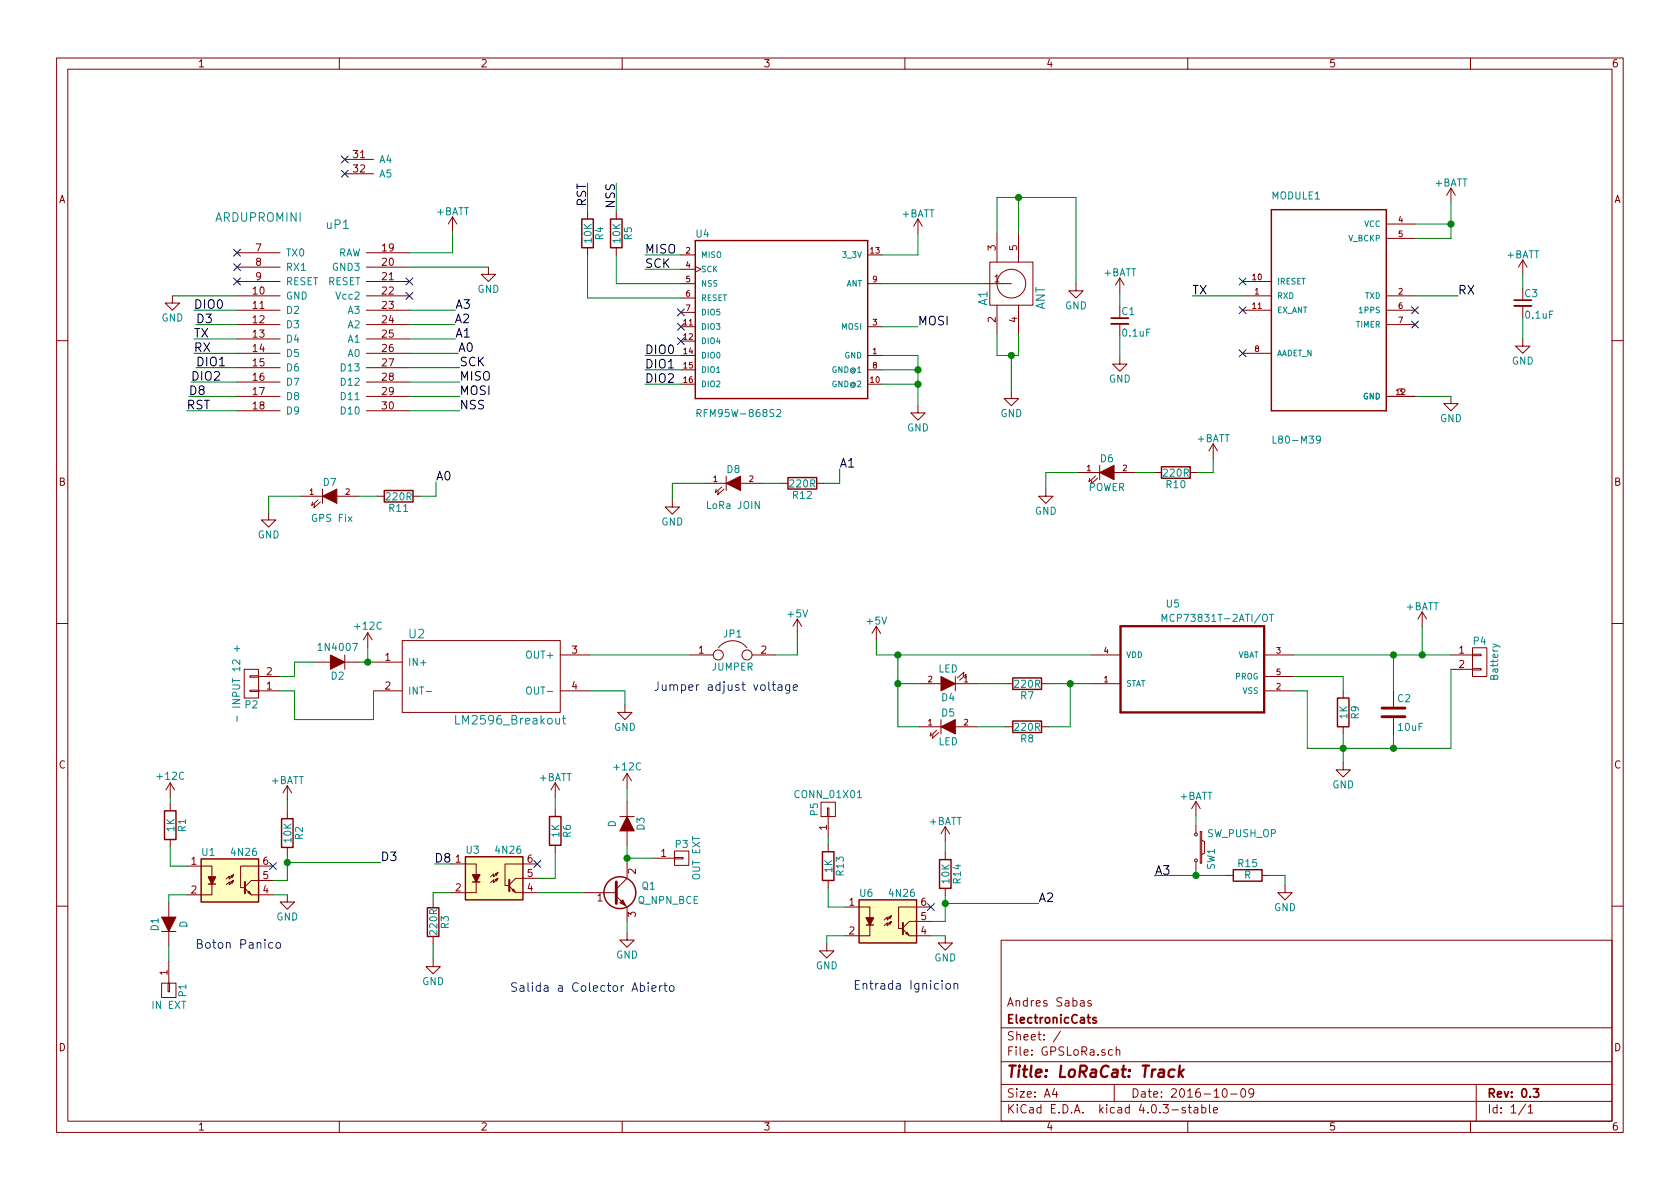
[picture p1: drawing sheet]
EESchema Schematic File Version 2
LIBS:power
LIBS:device
LIBS:transistors
LIBS:conn
LIBS:linear
LIBS:regul
LIBS:74xx
LIBS:cmos4000
LIBS:adc-dac
LIBS:memory
LIBS:xilinx
LIBS:microcontrollers
LIBS:dsp
LIBS:microchip
LIBS:analog_switches
LIBS:motorola
LIBS:texas
LIBS:intel
LIBS:audio
LIBS:interface
LIBS:digital-audio
LIBS:philips
LIBS:display
LIBS:cypress
LIBS:siliconi
LIBS:opto
LIBS:atmel
LIBS:contrib
LIBS:valves
LIBS:theinventorhouse
LIBS:MCP73831T-2ATI_OT
LIBS:GPSLoRa-cache
EELAYER 25 0
EELAYER END
$Descr A4 11693 8268
encoding utf-8
Sheet 1 1
Title "LoRaCat: Track"
Date "2016-10-09"
Rev "0.3"
Comp "ElectronicCats"
Comment1 "Andres Sabas"
Comment2 ""
Comment3 ""
Comment4 ""
$EndDescr
$Comp
L RFM95W-868S2 U4
U 1 1
P 5440 2165
F 0 "U4" H 4840 2715 50  0000 L CNN
F 1 "RFM95W-868S2" H 4840 1465 50  0000 L CNN
F 2 "TIH:XCVR_RFM95W-868S2" H 5440 2165 50  0001 L CNN
F 3 "Mod Txrx Lora +20dbm 868mhz Smd" H 5440 2165 50  0001 L CNN
F 4 "22.89 USD" H 5440 2165 50  0001 L CNN "Price"
F 5 "RFM95W-868S2" H 5440 2165 50  0001 L CNN "MP"
F 6 "Bad" H 5440 2165 50  0001 L CNN "Availability"
F 7 "RF Solutions" H 5440 2165 50  0001 L CNN "MF"
F 8 "None" H 5440 2165 50  0001 L CNN "Package"
	1    5440 2165
	1    0    0    -1  
$EndComp
$Comp
L L80-M39 MODULE1
U 1 1
P 9250 2150
F 0 "MODULE1" H 8850 2950 50  0000 L CNN
F 1 "L80-M39" H 8850 1250 50  0000 L CNN
F 2 "TIH:QUECTEL_L80-M39" H 9250 2150 50  0001 L CNN
F 3 "9.01 USD" H 9250 2150 50  0001 L CNN
F 4 "L80-M39" H 9250 2150 50  0001 L CNN "MP"
F 5 "Warning" H 9250 2150 50  0001 L CNN "Availability"
F 6 "GPS Receiver 1575.42MHz 3.3V 12-Pin" H 9250 2150 50  0001 L CNN "Description"
F 7 "None" H 9250 2150 50  0001 L CNN "Package"
F 8 "Quectel" H 9250 2150 50  0001 L CNN "MF"
	1    9250 2150
	1    0    0    -1  
$EndComp
$Comp
L ARDUPROMINI uP1
U 1 1
P 2850 650
F 0 "uP1" H 2350 -250 60  0000 C CNN
F 1 "ARDUPROMINI" H 1800 -200 60  0000 C CNN
F 2 "TIH:arduinoMiniPro2" H 2850 650 60  0001 C CNN
F 3 "" H 2850 650 60  0000 C CNN
	1    2850 650 
	1    0    0    -1  
$EndComp
$Comp
L ANT A1
U 1 1
P 7240 2315
F 0 "A1" H 7490 2715 60  0000 C CNN
F 1 "ANT" H 7490 2315 60  0000 C CNN
F 2 "TIH:GSG-SMA-EDGE" H 7240 2315 60  0001 C CNN
F 3 "" H 7240 2315 60  0000 C CNN
	1    7240 2315
	0    -1   -1   0   
$EndComp
Text Label 3200 2850 0    60   ~ 0
NSS
Text Label 3200 2750 0    60   ~ 0
MOSI
Text Label 3200 2650 0    60   ~ 0
MISO
Text Label 3200 2550 0    60   ~ 0
SCK
NoConn ~ 1650 1750
NoConn ~ 1650 1850
NoConn ~ 1650 1950
Text Label 1350 2150 0    60   ~ 0
DIO0
Text Label 1350 2350 0    60   ~ 0
TX
Text Label 1350 2450 0    60   ~ 0
RX
Text Label 1300 2850 0    60   ~ 0
RST
$Comp
L GND #PWR2
U 1 1
P 1200 2050
F 0 "#PWR2" H 1200 1800 50  0001 C CNN
F 1 "GND" H 1200 1900 50  0000 C CNN
F 2 "" H 1200 2050 50  0000 C CNN
F 3 "" H 1200 2050 50  0000 C CNN
	1    1200 2050
	1    0    0    -1  
$EndComp
$Comp
L GND #PWR9
U 1 1
P 3400 1850
F 0 "#PWR9" H 3400 1600 50  0001 C CNN
F 1 "GND" H 3400 1700 50  0000 C CNN
F 2 "" H 3400 1850 50  0000 C CNN
F 3 "" H 3400 1850 50  0000 C CNN
	1    3400 1850
	1    0    0    -1  
$EndComp
Text Label 4490 1765 0    60   ~ 0
MISO
Text Label 4490 1865 0    60   ~ 0
SCK
Text Label 4290 1265 3    60   ~ 0
NSS
Text Label 4090 1265 3    60   ~ 0
RST
Text Label 4490 2465 0    60   ~ 0
DIO0
$Comp
L GND #PWR19
U 1 1
P 6390 2815
F 0 "#PWR19" H 6390 2565 50  0001 C CNN
F 1 "GND" H 6390 2665 50  0000 C CNN
F 2 "" H 6390 2815 50  0000 C CNN
F 3 "" H 6390 2815 50  0000 C CNN
	1    6390 2815
	1    0    0    -1  
$EndComp
Text Label 6390 2265 0    60   ~ 0
MOSI
NoConn ~ 2850 1950
NoConn ~ 8650 2450
NoConn ~ 8650 2150
NoConn ~ 9850 2150
NoConn ~ 9850 2250
NoConn ~ 8650 1950
Text Label 8300 2050 0    60   ~ 0
TX
Text Label 10150 2050 0    60   ~ 0
RX
$Comp
L GND #PWR33
U 1 1
P 10100 2750
F 0 "#PWR33" H 10100 2500 50  0001 C CNN
F 1 "GND" H 10100 2600 50  0000 C CNN
F 2 "" H 10100 2750 50  0000 C CNN
F 3 "" H 10100 2750 50  0000 C CNN
	1    10100 2750
	1    0    0    -1  
$EndComp
NoConn ~ 2400 1100
NoConn ~ 2400 1200
$Comp
L GND #PWR24
U 1 1
P 7490 1965
F 0 "#PWR24" H 7490 1715 50  0001 C CNN
F 1 "GND" H 7490 1815 50  0000 C CNN
F 2 "" H 7490 1965 50  0000 C CNN
F 3 "" H 7490 1965 50  0000 C CNN
	1    7490 1965
	1    0    0    -1  
$EndComp
$Comp
L GND #PWR22
U 1 1
P 7040 2715
F 0 "#PWR22" H 7040 2465 50  0001 C CNN
F 1 "GND" H 7040 2565 50  0000 C CNN
F 2 "" H 7040 2715 50  0000 C CNN
F 3 "" H 7040 2715 50  0000 C CNN
	1    7040 2715
	1    0    0    -1  
$EndComp
NoConn ~ 4740 2165
NoConn ~ 4740 2365
NoConn ~ 4740 2265
Text Label 4490 2565 0    60   ~ 0
DIO1
Text Label 4490 2665 0    60   ~ 0
DIO2
$Comp
L C_Small C1
U 1 1
P 7795 2225
F 0 "C1" H 7805 2295 50  0000 L CNN
F 1 "0.1uF" H 7805 2145 50  0000 L CNN
F 2 "Capacitors_SMD:C_0805_HandSoldering" H 7795 2225 50  0001 C CNN
F 3 "" H 7795 2225 50  0000 C CNN
	1    7795 2225
	1    0    0    -1  
$EndComp
$Comp
L R R5
U 1 1
P 4290 1615
F 0 "R5" V 4370 1615 50  0000 C CNN
F 1 "10K" V 4290 1615 50  0000 C CNN
F 2 "Resistors_SMD:R_0805_HandSoldering" V 4220 1615 50  0001 C CNN
F 3 "" H 4290 1615 50  0000 C CNN
	1    4290 1615
	1    0    0    -1  
$EndComp
$Comp
L R R4
U 1 1
P 4090 1615
F 0 "R4" V 4170 1615 50  0000 C CNN
F 1 "10K" V 4090 1615 50  0000 C CNN
F 2 "Resistors_SMD:R_0805_HandSoldering" V 4020 1615 50  0001 C CNN
F 3 "" H 4090 1615 50  0000 C CNN
	1    4090 1615
	1    0    0    -1  
$EndComp
$Comp
L GND #PWR26
U 1 1
P 7795 2475
F 0 "#PWR26" H 7795 2225 50  0001 C CNN
F 1 "GND" H 7795 2325 50  0000 C CNN
F 2 "" H 7795 2475 50  0000 C CNN
F 3 "" H 7795 2475 50  0000 C CNN
	1    7795 2475
	1    0    0    -1  
$EndComp
$Comp
L C_Small C3
U 1 1
P 10600 2100
F 0 "C3" H 10610 2170 50  0000 L CNN
F 1 "0.1uF" H 10610 2020 50  0000 L CNN
F 2 "Capacitors_SMD:C_0805_HandSoldering" H 10600 2100 50  0001 C CNN
F 3 "" H 10600 2100 50  0000 C CNN
	1    10600 2100
	1    0    0    -1  
$EndComp
$Comp
L GND #PWR35
U 1 1
P 10600 2350
F 0 "#PWR35" H 10600 2100 50  0001 C CNN
F 1 "GND" H 10600 2200 50  0000 C CNN
F 2 "" H 10600 2350 50  0000 C CNN
F 3 "" H 10600 2350 50  0000 C CNN
	1    10600 2350
	1    0    0    -1  
$EndComp
$Comp
L CONN_01X02 P4
U 1 1
P 10300 4600
F 0 "P4" H 10300 4750 50  0000 C CNN
F 1 "Battery" V 10400 4600 50  0000 C CNN
F 2 "Pin_Headers:Pin_Header_Straight_1x02" H 10300 4600 50  0001 C CNN
F 3 "" H 10300 4600 50  0000 C CNN
	1    10300 4600
	1    0    0    -1  
$EndComp
$Comp
L MCP73831T-2ATI/OT U5
U 1 1
P 8300 4550
F 0 "U5" H 8114 4909 50  0000 L CNN
F 1 "MCP73831T-2ATI/OT" H 8077 4809 50  0000 L CNN
F 2 "TO_SOT_Packages_SMD:SOT-23-5" H 8250 4950 50  0001 L CNN
F 3 "SOT-23 Microchip" H 7400 4900 50  0001 L CNN
F 4 "MCP73831T-2ATI/OT" H 7850 4100 50  0001 L CNN "MP"
F 5 "Good" H 8900 4800 50  0001 L CNN "Availability"
F 6 "MCP73831 Series Li-Ion/Li-Pol 15 mA - 500 mA 4.2 V Charge Controller - SOT-23-5" H 8700 4100 50  0001 L CNN "Description"
F 7 "Microchip" H 7450 4100 50  0001 L CNN "MF"
F 8 "0.48 USD" H 7700 4800 50  0001 L CNN "Price"
	1    8300 4550
	1    0    0    -1  
$EndComp
$Comp
L C C2
U 1 1
P 9700 4950
F 0 "C2" H 9725 5050 50  0000 L CNN
F 1 "10uF" H 9725 4850 50  0000 L CNN
F 2 "Capacitors_SMD:C_0805_HandSoldering" H 9738 4800 50  0001 C CNN
F 3 "" H 9700 4950 50  0000 C CNN
	1    9700 4950
	1    0    0    -1  
$EndComp
$Comp
L R R9
U 1 1
P 9350 4950
F 0 "R9" V 9430 4950 50  0000 C CNN
F 1 "1K" V 9350 4950 50  0000 C CNN
F 2 "Resistors_SMD:R_0805_HandSoldering" V 9280 4950 50  0001 C CNN
F 3 "" H 9350 4950 50  0000 C CNN
	1    9350 4950
	1    0    0    -1  
$EndComp
$Comp
L GND #PWR30
U 1 1
P 9350 5300
F 0 "#PWR30" H 9350 5050 50  0001 C CNN
F 1 "GND" H 9350 5150 50  0000 C CNN
F 2 "" H 9350 5300 50  0000 C CNN
F 3 "" H 9350 5300 50  0000 C CNN
	1    9350 5300
	1    0    0    -1  
$EndComp
$Comp
L +BATT #PWR31
U 1 1
P 9900 4350
F 0 "#PWR31" H 9900 4200 50  0001 C CNN
F 1 "+BATT" H 9900 4490 50  0000 C CNN
F 2 "" H 9900 4350 50  0000 C CNN
F 3 "" H 9900 4350 50  0000 C CNN
	1    9900 4350
	1    0    0    -1  
$EndComp
$Comp
L R R7
U 1 1
P 7150 4750
F 0 "R7" V 7230 4750 50  0000 C CNN
F 1 "220R" V 7150 4750 50  0000 C CNN
F 2 "Resistors_SMD:R_0805_HandSoldering" V 7080 4750 50  0001 C CNN
F 3 "" H 7150 4750 50  0000 C CNN
	1    7150 4750
	0    1    1    0   
$EndComp
$Comp
L R R8
U 1 1
P 7150 5050
F 0 "R8" V 7230 5050 50  0000 C CNN
F 1 "220R" V 7150 5050 50  0000 C CNN
F 2 "Resistors_SMD:R_0805_HandSoldering" V 7080 5050 50  0001 C CNN
F 3 "" H 7150 5050 50  0000 C CNN
	1    7150 5050
	0    1    1    0   
$EndComp
$Comp
L LED D4
U 1 1
P 6600 4750
F 0 "D4" H 6600 4850 50  0000 C CNN
F 1 "LED" H 6600 4650 50  0000 C CNN
F 2 "LEDs:LED_0805" H 6600 4750 50  0001 C CNN
F 3 "" H 6600 4750 50  0000 C CNN
	1    6600 4750
	-1   0    0    1   
$EndComp
$Comp
L LED D5
U 1 1
P 6600 5050
F 0 "D5" H 6600 5150 50  0000 C CNN
F 1 "LED" H 6600 4950 50  0000 C CNN
F 2 "LEDs:LED_0805" H 6600 5050 50  0001 C CNN
F 3 "" H 6600 5050 50  0000 C CNN
	1    6600 5050
	1    0    0    -1  
$EndComp
$Comp
L CONN_01X02 P2
U 1 1
P 1750 4750
F 0 "P2" H 1750 4900 50  0000 C CNN
F 1 "- INPUT 12 +" V 1850 4750 50  0000 C CNN
F 2 "Pin_Headers:Pin_Header_Straight_1x02" H 1750 4750 50  0001 C CNN
F 3 "" H 1750 4750 50  0000 C CNN
	1    1750 4750
	-1   0    0    1   
$EndComp
$Comp
L GND #PWR11
U 1 1
P 4350 4900
F 0 "#PWR11" H 4350 4650 50  0001 C CNN
F 1 "GND" H 4350 4750 50  0000 C CNN
F 2 "" H 4350 4900 50  0000 C CNN
F 3 "" H 4350 4900 50  0000 C CNN
	1    4350 4900
	1    0    0    -1  
$EndComp
$Comp
L +5V #PWR15
U 1 1
P 5550 4400
F 0 "#PWR15" H 5550 4250 50  0001 C CNN
F 1 "+5V" H 5550 4540 50  0000 C CNN
F 2 "" H 5550 4400 50  0000 C CNN
F 3 "" H 5550 4400 50  0000 C CNN
	1    5550 4400
	1    0    0    -1  
$EndComp
$Comp
L +5V #PWR17
U 1 1
P 6100 4450
F 0 "#PWR17" H 6100 4300 50  0001 C CNN
F 1 "+5V" H 6100 4590 50  0000 C CNN
F 2 "" H 6100 4450 50  0000 C CNN
F 3 "" H 6100 4450 50  0000 C CNN
	1    6100 4450
	1    0    0    -1  
$EndComp
$Comp
L JUMPER JP1
U 1 1
P 5100 4550
F 0 "JP1" H 5100 4700 50  0000 C CNN
F 1 "JUMPER" H 5100 4470 50  0000 C CNN
F 2 "Pin_Headers:Pin_Header_Straight_1x02" H 5100 4550 50  0001 C CNN
F 3 "" H 5100 4550 50  0000 C CNN
	1    5100 4550
	1    0    0    -1  
$EndComp
Text Notes 4550 4800 0    60   ~ 0
Jumper adjust voltage
$Comp
L +BATT #PWR8
U 1 1
P 3150 1600
F 0 "#PWR8" H 3150 1450 50  0001 C CNN
F 1 "+BATT" H 3150 1740 50  0000 C CNN
F 2 "" H 3150 1600 50  0000 C CNN
F 3 "" H 3150 1600 50  0000 C CNN
	1    3150 1600
	1    0    0    -1  
$EndComp
$Comp
L D D2
U 1 1
P 2350 4600
F 0 "D2" H 2350 4700 50  0000 C CNN
F 1 "1N4007" H 2350 4500 50  0000 C CNN
F 2 "Diodes_ThroughHole:Diode_DO-35_SOD27_Horizontal_RM10" H 2350 4600 50  0001 C CNN
F 3 "" H 2350 4600 50  0000 C CNN
	1    2350 4600
	-1   0    0    1   
$EndComp
$Comp
L +BATT #PWR18
U 1 1
P 6390 1615
F 0 "#PWR18" H 6390 1465 50  0001 C CNN
F 1 "+BATT" H 6390 1755 50  0000 C CNN
F 2 "" H 6390 1615 50  0000 C CNN
F 3 "" H 6390 1615 50  0000 C CNN
	1    6390 1615
	1    0    0    -1  
$EndComp
$Comp
L +BATT #PWR32
U 1 1
P 10100 1400
F 0 "#PWR32" H 10100 1250 50  0001 C CNN
F 1 "+BATT" H 10100 1540 50  0000 C CNN
F 2 "" H 10100 1400 50  0000 C CNN
F 3 "" H 10100 1400 50  0000 C CNN
	1    10100 1400
	1    0    0    -1  
$EndComp
Text Label 1315 2750 0    60   ~ 0
D8
Text Label 1330 2650 0    60   ~ 0
DIO2
Text Label 1365 2550 0    60   ~ 0
DIO1
Text Label 1365 2250 0    60   ~ 0
D3
$Comp
L 4N26 U3
U 1 1
P 3440 6105
F 0 "U3" H 3240 6305 50  0000 L CNN
F 1 "4N26" H 3440 6305 50  0000 L CNN
F 2 "Housings_DIP:DIP-6_W7.62mm_LongPads" H 3240 5905 50  0001 L CIN
F 3 "" H 3440 6105 50  0000 L CNN
	1    3440 6105
	1    0    0    -1  
$EndComp
NoConn ~ 3740 6005
$Comp
L R R3
U 1 1
P 3015 6410
F 0 "R3" V 3095 6410 50  0000 C CNN
F 1 "220R" V 3015 6410 50  0000 C CNN
F 2 "Resistors_SMD:R_0805_HandSoldering" V 2945 6410 50  0001 C CNN
F 3 "" H 3015 6410 50  0000 C CNN
	1    3015 6410
	1    0    0    -1  
$EndComp
Text Label 3025 6005 0    60   ~ 0
D8
$Comp
L GND #PWR7
U 1 1
P 3015 6670
F 0 "#PWR7" H 3015 6420 50  0001 C CNN
F 1 "GND" H 3015 6520 50  0000 C CNN
F 2 "" H 3015 6670 50  0000 C CNN
F 3 "" H 3015 6670 50  0000 C CNN
	1    3015 6670
	1    0    0    -1  
$EndComp
$Comp
L Q_NPN_BCE Q1
U 1 1
P 4265 6205
F 0 "Q1" H 4565 6255 50  0000 R CNN
F 1 "Q_NPN_BCE" H 4865 6155 50  0000 R CNN
F 2 "TO_SOT_Packages_THT:TO-92_Inline_Narrow_Oval" H 4465 6305 50  0001 C CNN
F 3 "" H 4265 6205 50  0000 C CNN
	1    4265 6205
	1    0    0    -1  
$EndComp
$Comp
L GND #PWR13
U 1 1
P 4365 6485
F 0 "#PWR13" H 4365 6235 50  0001 C CNN
F 1 "GND" H 4365 6335 50  0000 C CNN
F 2 "" H 4365 6485 50  0000 C CNN
F 3 "" H 4365 6485 50  0000 C CNN
	1    4365 6485
	1    0    0    -1  
$EndComp
$Comp
L CONN_01X01 P3
U 1 1
P 4745 5965
F 0 "P3" H 4745 6065 50  0000 C CNN
F 1 "OUT EXT" V 4845 5965 50  0000 C CNN
F 2 "Pin_Headers:Pin_Header_Straight_1x01" H 4745 5965 50  0001 C CNN
F 3 "" H 4745 5965 50  0000 C CNN
	1    4745 5965
	1    0    0    -1  
$EndComp
$Comp
L 4N26 U1
U 1 1
P 1600 6120
F 0 "U1" H 1400 6320 50  0000 L CNN
F 1 "4N26" H 1600 6320 50  0000 L CNN
F 2 "Housings_DIP:DIP-6_W7.62mm_LongPads" H 1400 5920 50  0001 L CIN
F 3 "" H 1600 6120 50  0000 L CNN
	1    1600 6120
	1    0    0    -1  
$EndComp
NoConn ~ 1900 6020
$Comp
L D D1
U 1 1
P 1175 6425
F 0 "D1" H 1175 6525 50  0000 C CNN
F 1 "D" H 1175 6325 50  0000 C CNN
F 2 "Diodes_ThroughHole:Diode_DO-35_SOD27_Horizontal_RM10" H 1175 6425 50  0001 C CNN
F 3 "" H 1175 6425 50  0000 C CNN
	1    1175 6425
	0    -1   -1   0   
$EndComp
$Comp
L +BATT #PWR4
U 1 1
P 2000 5560
F 0 "#PWR4" H 2000 5410 50  0001 C CNN
F 1 "+BATT" H 2000 5700 50  0000 C CNN
F 2 "" H 2000 5560 50  0000 C CNN
F 3 "" H 2000 5560 50  0000 C CNN
	1    2000 5560
	1    0    0    -1  
$EndComp
$Comp
L R R6
U 1 1
P 3865 5775
F 0 "R6" V 3945 5775 50  0000 C CNN
F 1 "1K" V 3865 5775 50  0000 C CNN
F 2 "Resistors_SMD:R_0805_HandSoldering" V 3795 5775 50  0001 C CNN
F 3 "" H 3865 5775 50  0000 C CNN
	1    3865 5775
	1    0    0    -1  
$EndComp
$Comp
L +BATT #PWR10
U 1 1
P 3865 5540
F 0 "#PWR10" H 3865 5390 50  0001 C CNN
F 1 "+BATT" H 3865 5680 50  0000 C CNN
F 2 "" H 3865 5540 50  0000 C CNN
F 3 "" H 3865 5540 50  0000 C CNN
	1    3865 5540
	1    0    0    -1  
$EndComp
$Comp
L D D3
U 1 1
P 4365 5725
F 0 "D3" H 4365 5825 50  0000 C CNN
F 1 "D" H 4365 5625 50  0000 C CNN
F 2 "Diodes_ThroughHole:Diode_DO-35_SOD27_Horizontal_RM10" H 4365 5725 50  0001 C CNN
F 3 "" H 4365 5725 50  0000 C CNN
	1    4365 5725
	0    1    1    0   
$EndComp
$Comp
L +12C #PWR12
U 1 1
P 4365 5475
F 0 "#PWR12" H 4365 5325 50  0001 C CNN
F 1 "+12C" H 4365 5625 50  0000 C CNN
F 2 "" H 4365 5475 50  0000 C CNN
F 3 "" H 4365 5475 50  0000 C CNN
	1    4365 5475
	1    0    0    -1  
$EndComp
$Comp
L +12C #PWR1
U 1 1
P 1185 5540
F 0 "#PWR1" H 1185 5390 50  0001 C CNN
F 1 "+12C" H 1185 5690 50  0000 C CNN
F 2 "" H 1185 5540 50  0000 C CNN
F 3 "" H 1185 5540 50  0000 C CNN
	1    1185 5540
	1    0    0    -1  
$EndComp
$Comp
L R R2
U 1 1
P 2000 5790
F 0 "R2" V 2080 5790 50  0000 C CNN
F 1 "10K" V 2000 5790 50  0000 C CNN
F 2 "Resistors_SMD:R_0805_HandSoldering" V 1930 5790 50  0001 C CNN
F 3 "" H 2000 5790 50  0000 C CNN
	1    2000 5790
	1    0    0    -1  
$EndComp
$Comp
L GND #PWR5
U 1 1
P 2000 6220
F 0 "#PWR5" H 2000 5970 50  0001 C CNN
F 1 "GND" H 2000 6070 50  0000 C CNN
F 2 "" H 2000 6220 50  0000 C CNN
F 3 "" H 2000 6220 50  0000 C CNN
	1    2000 6220
	1    0    0    -1  
$EndComp
Text Notes 1360 6595 0    60   ~ 0
Boton Panico
Text Notes 3550 6895 0    60   ~ 0
Salida a Colector Abierto
$Comp
L LM2596_Breakout U2
U 1 1
P 3400 4700
F 0 "U2" H 2900 5000 60  0000 C CNN
F 1 "LM2596_Breakout" H 3550 4400 60  0000 C CNN
F 2 "TIH:LM2596DC-DC" H 3400 4700 60  0001 C CNN
F 3 "" H 3400 4700 60  0000 C CNN
	1    3400 4700
	1    0    0    -1  
$EndComp
$Comp
L +12C #PWR6
U 1 1
P 2560 4495
F 0 "#PWR6" H 2560 4345 50  0001 C CNN
F 1 "+12C" H 2560 4645 50  0000 C CNN
F 2 "" H 2560 4495 50  0000 C CNN
F 3 "" H 2560 4495 50  0000 C CNN
	1    2560 4495
	1    0    0    -1  
$EndComp
Text Label 2650 5995 0    60   ~ 0
D3
$Comp
L CONN_01X01 P1
U 1 1
P 1175 6885
F 0 "P1" H 1175 6985 50  0000 C CNN
F 1 "IN EXT" V 1275 6885 50  0000 C CNN
F 2 "Pin_Headers:Pin_Header_Straight_1x01" H 1175 6885 50  0001 C CNN
F 3 "" H 1175 6885 50  0000 C CNN
	1    1175 6885
	0    1    1    0   
$EndComp
Text Label 3190 2450 0    60   ~ 0
A0
NoConn ~ 2850 2050
$Comp
L R R1
U 1 1
P 1185 5735
F 0 "R1" V 1265 5735 50  0000 C CNN
F 1 "1K" V 1185 5735 50  0000 C CNN
F 2 "Resistors_SMD:R_0805_HandSoldering" V 1115 5735 50  0001 C CNN
F 3 "" H 1185 5735 50  0000 C CNN
	1    1185 5735
	1    0    0    -1  
$EndComp
$Comp
L +BATT #PWR25
U 1 1
P 7795 2025
F 0 "#PWR25" H 7795 1875 50  0001 C CNN
F 1 "+BATT" H 7795 2165 50  0000 C CNN
F 2 "" H 7795 2025 50  0000 C CNN
F 3 "" H 7795 2025 50  0000 C CNN
	1    7795 2025
	1    0    0    -1  
$EndComp
$Comp
L +BATT #PWR34
U 1 1
P 10600 1900
F 0 "#PWR34" H 10600 1750 50  0001 C CNN
F 1 "+BATT" H 10600 2040 50  0000 C CNN
F 2 "" H 10600 1900 50  0000 C CNN
F 3 "" H 10600 1900 50  0000 C CNN
	1    10600 1900
	1    0    0    -1  
$EndComp
$Comp
L LED D6
U 1 1
P 7705 3280
F 0 "D6" H 7705 3380 50  0000 C CNN
F 1 "POWER" H 7705 3180 50  0000 C CNN
F 2 "LEDs:LED_0805" H 7705 3280 50  0001 C CNN
F 3 "" H 7705 3280 50  0000 C CNN
	1    7705 3280
	1    0    0    -1  
$EndComp
$Comp
L R R10
U 1 1
P 8185 3280
F 0 "R10" V 8265 3280 50  0000 C CNN
F 1 "220R" V 8185 3280 50  0000 C CNN
F 2 "Resistors_SMD:R_0805_HandSoldering" V 8115 3280 50  0001 C CNN
F 3 "" H 8185 3280 50  0000 C CNN
	1    8185 3280
	0    1    1    0   
$EndComp
$Comp
L GND #PWR23
U 1 1
P 7280 3395
F 0 "#PWR23" H 7280 3145 50  0001 C CNN
F 1 "GND" H 7280 3245 50  0000 C CNN
F 2 "" H 7280 3395 50  0000 C CNN
F 3 "" H 7280 3395 50  0000 C CNN
	1    7280 3395
	1    0    0    -1  
$EndComp
$Comp
L +BATT #PWR28
U 1 1
P 8445 3180
F 0 "#PWR28" H 8445 3030 50  0001 C CNN
F 1 "+BATT" H 8445 3320 50  0000 C CNN
F 2 "" H 8445 3180 50  0000 C CNN
F 3 "" H 8445 3180 50  0000 C CNN
	1    8445 3180
	1    0    0    -1  
$EndComp
$Comp
L LED D7
U 1 1
P 2295 3445
F 0 "D7" H 2295 3545 50  0000 C CNN
F 1 "GPS Fix" H 2310 3295 50  0000 C CNN
F 2 "LEDs:LED_0805" H 2295 3445 50  0001 C CNN
F 3 "" H 2295 3445 50  0000 C CNN
	1    2295 3445
	1    0    0    -1  
$EndComp
$Comp
L R R11
U 1 1
P 2775 3445
F 0 "R11" V 2855 3445 50  0000 C CNN
F 1 "220R" V 2775 3445 50  0000 C CNN
F 2 "Resistors_SMD:R_0805_HandSoldering" V 2705 3445 50  0001 C CNN
F 3 "" H 2775 3445 50  0000 C CNN
	1    2775 3445
	0    1    1    0   
$EndComp
$Comp
L GND #PWR3
U 1 1
P 1870 3560
F 0 "#PWR3" H 1870 3310 50  0001 C CNN
F 1 "GND" H 1870 3410 50  0000 C CNN
F 2 "" H 1870 3560 50  0000 C CNN
F 3 "" H 1870 3560 50  0000 C CNN
	1    1870 3560
	1    0    0    -1  
$EndComp
$Comp
L LED D8
U 1 1
P 5105 3355
F 0 "D8" H 5105 3455 50  0000 C CNN
F 1 "LoRa JOIN" H 5105 3205 50  0000 C CNN
F 2 "LEDs:LED_0805" H 5105 3355 50  0001 C CNN
F 3 "" H 5105 3355 50  0000 C CNN
	1    5105 3355
	1    0    0    -1  
$EndComp
$Comp
L R R12
U 1 1
P 5585 3355
F 0 "R12" V 5665 3355 50  0000 C CNN
F 1 "220R" V 5585 3355 50  0000 C CNN
F 2 "Resistors_SMD:R_0805_HandSoldering" V 5515 3355 50  0001 C CNN
F 3 "" H 5585 3355 50  0000 C CNN
	1    5585 3355
	0    1    1    0   
$EndComp
$Comp
L GND #PWR14
U 1 1
P 4680 3470
F 0 "#PWR14" H 4680 3220 50  0001 C CNN
F 1 "GND" H 4680 3320 50  0000 C CNN
F 2 "" H 4680 3470 50  0000 C CNN
F 3 "" H 4680 3470 50  0000 C CNN
	1    4680 3470
	1    0    0    -1  
$EndComp
Text Label 3035 3345 0    60   ~ 0
A0
Text Label 5845 3255 0    60   ~ 0
A1
$Comp
L 4N26 U6
U 1 1
P 6180 6405
F 0 "U6" H 5980 6605 50  0000 L CNN
F 1 "4N26" H 6180 6605 50  0000 L CNN
F 2 "Housings_DIP:DIP-6_W7.62mm_LongPads" H 5980 6205 50  0001 L CIN
F 3 "" H 6180 6405 50  0000 L CNN
	1    6180 6405
	1    0    0    -1  
$EndComp
NoConn ~ 6480 6305
$Comp
L +BATT #PWR20
U 1 1
P 6580 5845
F 0 "#PWR20" H 6580 5695 50  0001 C CNN
F 1 "+BATT" H 6580 5985 50  0000 C CNN
F 2 "" H 6580 5845 50  0000 C CNN
F 3 "" H 6580 5845 50  0000 C CNN
	1    6580 5845
	1    0    0    -1  
$EndComp
$Comp
L R R14
U 1 1
P 6580 6075
F 0 "R14" V 6660 6075 50  0000 C CNN
F 1 "10K" V 6580 6075 50  0000 C CNN
F 2 "Resistors_SMD:R_0805_HandSoldering" V 6510 6075 50  0001 C CNN
F 3 "" H 6580 6075 50  0000 C CNN
	1    6580 6075
	1    0    0    -1  
$EndComp
$Comp
L GND #PWR21
U 1 1
P 6580 6505
F 0 "#PWR21" H 6580 6255 50  0001 C CNN
F 1 "GND" H 6580 6355 50  0000 C CNN
F 2 "" H 6580 6505 50  0000 C CNN
F 3 "" H 6580 6505 50  0000 C CNN
	1    6580 6505
	1    0    0    -1  
$EndComp
Text Notes 5940 6880 0    60   ~ 0
Entrada Ignicion
Text Label 7230 6280 0    60   ~ 0
A2
$Comp
L R R13
U 1 1
P 5765 6020
F 0 "R13" V 5845 6020 50  0000 C CNN
F 1 "1K" V 5765 6020 50  0000 C CNN
F 2 "Resistors_SMD:R_0805_HandSoldering" V 5695 6020 50  0001 C CNN
F 3 "" H 5765 6020 50  0000 C CNN
	1    5765 6020
	1    0    0    -1  
$EndComp
$Comp
L GND #PWR16
U 1 1
P 5755 6560
F 0 "#PWR16" H 5755 6310 50  0001 C CNN
F 1 "GND" H 5755 6410 50  0000 C CNN
F 2 "" H 5755 6560 50  0000 C CNN
F 3 "" H 5755 6560 50  0000 C CNN
	1    5755 6560
	1    0    0    -1  
$EndComp
$Comp
L CONN_01X01 P5
U 1 1
P 5765 5625
F 0 "P5" H 5765 5725 50  0000 C CNN
F 1 "CONN_01X01" V 5865 5625 50  0000 C CNN
F 2 "" H 5765 5625 50  0000 C CNN
F 3 "" H 5765 5625 50  0000 C CNN
	1    5765 5625
	0    -1   -1   0   
$EndComp
Wire Wire Line
	2850 1750 3150 1750
Wire Wire Line
	2850 1850 3400 1850
Wire Wire Line
	4740 1765 4490 1765
Wire Wire Line
	4740 1865 4490 1865
Wire Wire Line
	4290 1965 4740 1965
Wire Wire Line
	4090 2065 4740 2065
Wire Wire Line
	4740 2465 4490 2465
Wire Wire Line
	2850 2850 3200 2850
Wire Wire Line
	2850 2750 3200 2750
Wire Wire Line
	2850 2650 3200 2650
Wire Wire Line
	2850 2550 3200 2550
Wire Wire Line
	1650 2450 1350 2450
Wire Wire Line
	1650 2350 1350 2350
Wire Wire Line
	1650 2850 1300 2850
Wire Wire Line
	1650 2150 1350 2150
Wire Wire Line
	1650 2050 1200 2050
Wire Wire Line
	6140 2265 6390 2265
Wire Wire Line
	6140 1965 6840 1965
Wire Wire Line
	6140 1765 6390 1765
Wire Wire Line
	6140 2465 6390 2465
Wire Wire Line
	6390 2465 6390 2815
Wire Wire Line
	6390 2665 6140 2665
Wire Wire Line
	6140 2565 6390 2565
Connection ~ 6390 2565
Connection ~ 6390 2665
Wire Wire Line
	6390 1765 6390 1615
Wire Wire Line
	9850 2050 10150 2050
Wire Wire Line
	8650 2050 8300 2050
Wire Wire Line
	9850 2750 10100 2750
Wire Wire Line
	9850 1550 10100 1550
Wire Wire Line
	10100 1650 9850 1650
Wire Wire Line
	10100 1400 10100 1650
Connection ~ 10100 1550
Wire Wire Line
	6940 1615 6940 1365
Wire Wire Line
	6940 1365 7490 1365
Wire Wire Line
	7490 1365 7490 1965
Wire Wire Line
	7090 1365 7090 1615
Connection ~ 7090 1365
Wire Wire Line
	6940 2315 6940 2465
Wire Wire Line
	6940 2465 7090 2465
Wire Wire Line
	7090 2465 7090 2315
Wire Wire Line
	7040 2465 7040 2715
Connection ~ 7040 2465
Wire Wire Line
	4740 2565 4490 2565
Wire Wire Line
	4740 2665 4490 2665
Wire Wire Line
	4290 1765 4290 1965
Wire Wire Line
	4090 1765 4090 2065
Wire Wire Line
	4290 1465 4290 1265
Wire Wire Line
	4090 1465 4090 1265
Wire Wire Line
	7795 2025 7795 2125
Wire Wire Line
	7795 2325 7795 2475
Wire Wire Line
	10600 1900 10600 2000
Wire Wire Line
	10600 2200 10600 2350
Wire Wire Line
	9000 4550 10100 4550
Wire Wire Line
	9000 4800 9100 4800
Wire Wire Line
	9100 4800 9100 5200
Wire Wire Line
	9100 5200 10100 5200
Wire Wire Line
	9350 5100 9350 5300
Wire Wire Line
	9350 4800 9350 4700
Wire Wire Line
	9350 4700 9000 4700
Connection ~ 9350 5200
Wire Wire Line
	9700 5200 9700 5100
Wire Wire Line
	9700 4800 9700 4550
Connection ~ 9700 4550
Wire Wire Line
	9900 4550 9900 4350
Connection ~ 9900 4550
Wire Wire Line
	10100 5200 10100 4650
Connection ~ 9700 5200
Wire Wire Line
	6100 4550 7600 4550
Wire Wire Line
	7300 4750 7600 4750
Wire Wire Line
	7300 5050 7450 5050
Wire Wire Line
	7450 5050 7450 4750
Connection ~ 7450 4750
Wire Wire Line
	7000 4750 6800 4750
Wire Wire Line
	7000 5050 6800 5050
Wire Wire Line
	6250 5050 6400 5050
Wire Wire Line
	6250 4550 6250 5050
Wire Wire Line
	6250 4750 6400 4750
Connection ~ 6250 4750
Wire Wire Line
	6100 4550 6100 4450
Connection ~ 6250 4550
Wire Wire Line
	4100 4550 4800 4550
Wire Wire Line
	4100 4800 4350 4800
Wire Wire Line
	4350 4800 4350 4900
Wire Wire Line
	2050 5000 2600 5000
Wire Wire Line
	2600 5000 2600 4800
Wire Wire Line
	2050 4600 2050 4700
Wire Wire Line
	2050 4700 1950 4700
Wire Wire Line
	1950 4800 2050 4800
Wire Wire Line
	2050 4800 2050 5000
Wire Wire Line
	5550 4400 5550 4550
Wire Wire Line
	5550 4550 5400 4550
Wire Wire Line
	3150 1750 3150 1600
Wire Wire Line
	2200 4600 2050 4600
Wire Wire Line
	1650 2750 1315 2750
Wire Wire Line
	1650 2650 1330 2650
Wire Wire Line
	1650 2550 1365 2550
Wire Wire Line
	1650 2250 1365 2250
Wire Wire Line
	3740 6105 3865 6105
Wire Wire Line
	3740 6205 4065 6205
Wire Wire Line
	3140 6005 3025 6005
Wire Wire Line
	3140 6205 3015 6205
Wire Wire Line
	3015 6205 3015 6260
Wire Wire Line
	3015 6560 3015 6670
Wire Wire Line
	1900 6120 2000 6120
Wire Wire Line
	1900 6220 2000 6220
Wire Wire Line
	1300 6020 1185 6020
Wire Wire Line
	1300 6220 1175 6220
Wire Wire Line
	1175 6220 1175 6275
Wire Wire Line
	1175 6575 1175 6685
Wire Wire Line
	2000 5995 2650 5995
Wire Wire Line
	2560 4495 2560 4600
Wire Wire Line
	2500 4600 2600 4600
Connection ~ 2560 4600
Wire Wire Line
	1185 6020 1185 5885
Wire Wire Line
	2000 6120 2000 5940
Connection ~ 2000 5995
Wire Wire Line
	2000 5560 2000 5640
Wire Wire Line
	4365 6405 4365 6485
Wire Wire Line
	3865 6105 3865 5925
Wire Wire Line
	3865 5625 3865 5540
Wire Wire Line
	4365 6005 4365 5875
Wire Wire Line
	4365 5575 4365 5475
Wire Wire Line
	4365 5965 4545 5965
Connection ~ 4365 5965
Wire Wire Line
	2850 2450 3190 2450
Wire Wire Line
	1185 5585 1185 5540
Wire Wire Line
	8035 3280 7905 3280
Wire Wire Line
	7280 3395 7280 3280
Wire Wire Line
	7280 3280 7505 3280
Wire Wire Line
	8445 3180 8445 3280
Wire Wire Line
	8445 3280 8335 3280
Wire Wire Line
	2625 3445 2495 3445
Wire Wire Line
	1870 3560 1870 3445
Wire Wire Line
	1870 3445 2095 3445
Wire Wire Line
	3035 3345 3035 3445
Wire Wire Line
	3035 3445 2925 3445
Wire Wire Line
	5435 3355 5305 3355
Wire Wire Line
	4680 3470 4680 3355
Wire Wire Line
	4680 3355 4905 3355
Wire Wire Line
	5845 3255 5845 3355
Wire Wire Line
	5845 3355 5735 3355
Wire Wire Line
	6480 6405 6580 6405
Wire Wire Line
	6480 6505 6580 6505
Wire Wire Line
	5880 6305 5765 6305
Wire Wire Line
	5880 6505 5755 6505
Wire Wire Line
	5755 6505 5755 6560
Wire Wire Line
	6580 6280 7230 6280
Wire Wire Line
	5765 6305 5765 6170
Wire Wire Line
	6580 6405 6580 6225
Connection ~ 6580 6280
Wire Wire Line
	6580 5845 6580 5925
Wire Wire Line
	5765 5870 5765 5825
Wire Wire Line
	2850 2350 3170 2350
Text Label 3170 2350 0    60   ~ 0
A1
Wire Wire Line
	2850 2250 3165 2250
Text Label 3165 2250 0    60   ~ 0
A2
$Comp
L R R15
U 1 1
P 8685 6085
F 0 "R15" V 8765 6085 50  0000 C CNN
F 1 "R" V 8685 6085 50  0000 C CNN
F 2 "" V 8615 6085 50  0000 C CNN
F 3 "" H 8685 6085 50  0000 C CNN
	1    8685 6085
	0    -1   -1   0   
$EndComp
$Comp
L GND #PWR29
U 1 1
P 8945 6155
F 0 "#PWR29" H 8945 5905 50  0001 C CNN
F 1 "GND" H 8945 6005 50  0000 C CNN
F 2 "" H 8945 6155 50  0000 C CNN
F 3 "" H 8945 6155 50  0000 C CNN
	1    8945 6155
	1    0    0    -1  
$EndComp
$Comp
L +BATT #PWR27
U 1 1
P 8325 5670
F 0 "#PWR27" H 8325 5520 50  0001 C CNN
F 1 "+BATT" H 8325 5810 50  0000 C CNN
F 2 "" H 8325 5670 50  0000 C CNN
F 3 "" H 8325 5670 50  0000 C CNN
	1    8325 5670
	1    0    0    -1  
$EndComp
$Comp
L SW_PUSH_SMALL_H SW1
U 1 1
P 8325 5890
F 0 "SW1" H 8405 6000 50  0000 C CNN
F 1 "SW_PUSH_OP" V 8225 6210 50  0000 C CNN
F 2 "" H 8325 6090 50  0000 C CNN
F 3 "" H 8325 6090 50  0000 C CNN
	1    8325 5890
	0    1    1    0   
$EndComp
Wire Wire Line
	8325 6040 8325 6085
Wire Wire Line
	8040 6085 8535 6085
Wire Wire Line
	8835 6085 8945 6085
Wire Wire Line
	8945 6085 8945 6155
Wire Wire Line
	8325 5670 8325 5740
Wire Wire Line
	8040 6085 8040 6090
Connection ~ 8325 6085
Text Label 8040 6090 0    60   ~ 0
A3
Wire Wire Line
	2850 2150 3170 2150
Text Label 3170 2150 0    60   ~ 0
A3
$EndSCHEMATC
